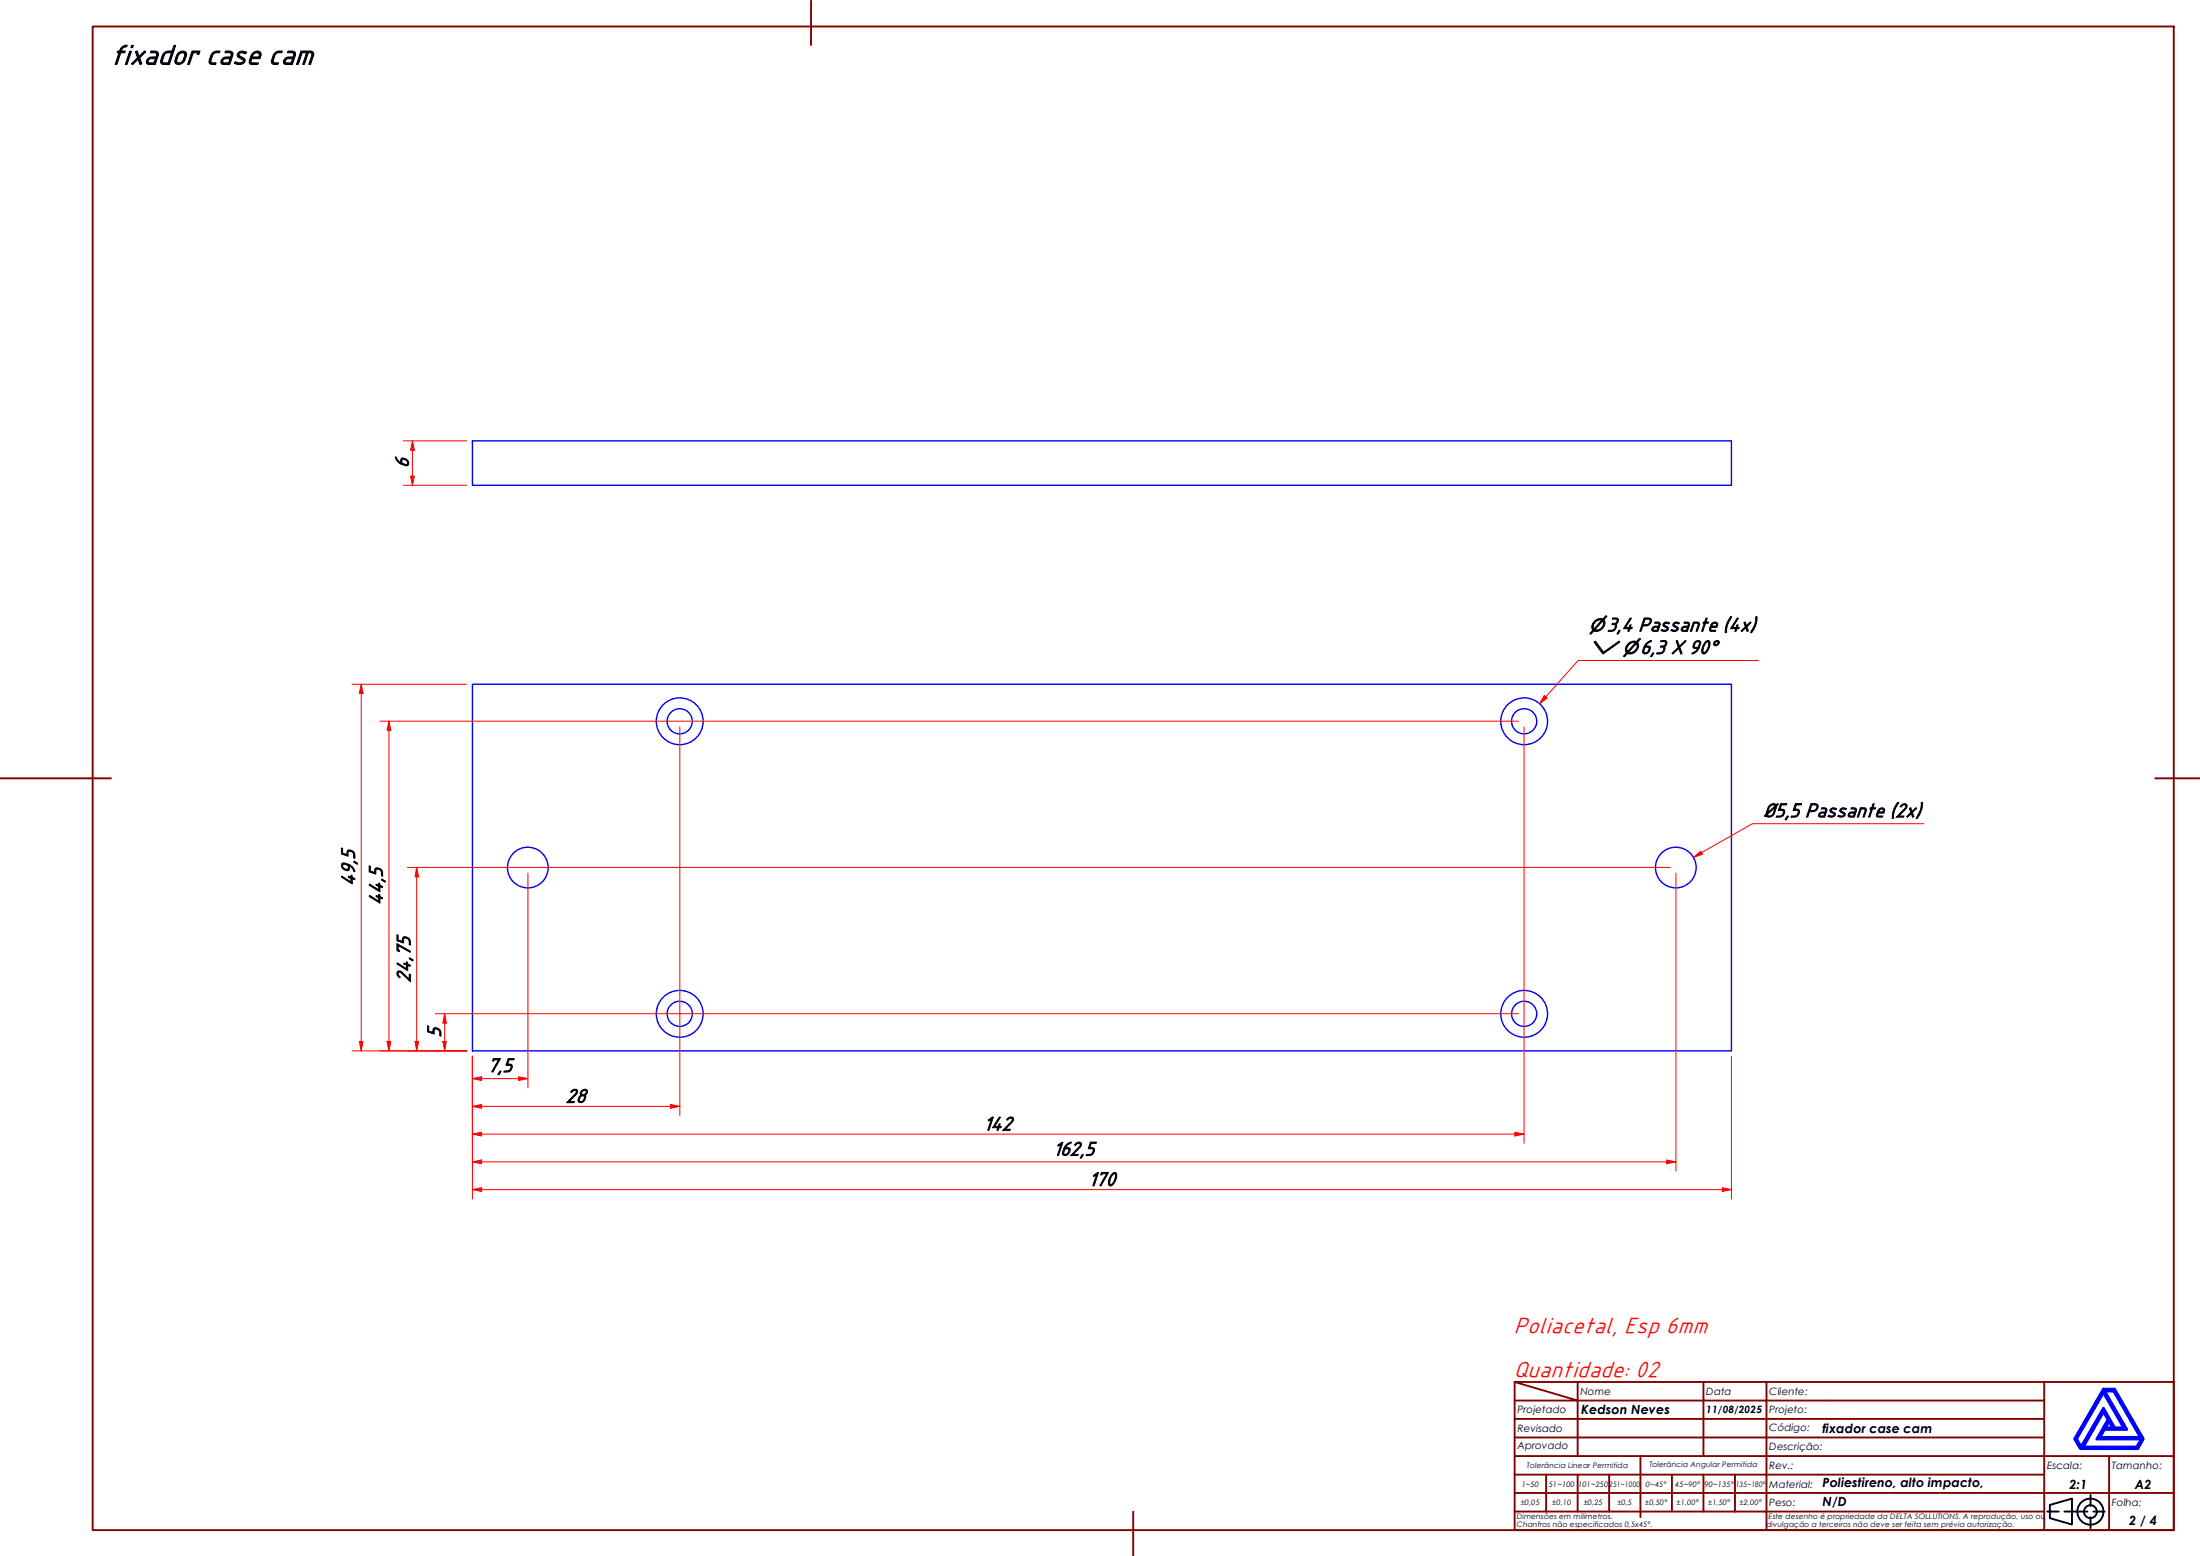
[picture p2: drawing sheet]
<svg xmlns="http://www.w3.org/2000/svg" width="594mm" height="420mm" viewBox="0 0 594 420" stroke-linecap="round" stroke-linejoin="round" font-family="sans-serif">
<!-- layer: Visible (ABNT) -->
<g fill="none" stroke="#00f" stroke-width=".38">
<path d="M127.6 119h340v12h-340zM127.6 184.8h340v99h-340z"/>
<circle cx="183.5" cy="194.8" r="3.4"/>
<circle cx="183.5" cy="194.8" r="6.3"/>
<circle cx="411.6" cy="194.8" r="3.4"/>
<circle cx="411.6" cy="194.8" r="6.3"/>
<circle cx="142.5" cy="234.3" r="5.5"/>
<circle cx="452.5" cy="234.3" r="5.5"/>
<circle cx="183.5" cy="273.8" r="3.4"/>
<circle cx="183.5" cy="273.8" r="6.3"/>
<circle cx="411.6" cy="273.8" r="3.4"/>
<circle cx="411.6" cy="273.8" r="6.3"/>
</g>
<!-- layer: Borda A3/A4 (ABNT) -->
<g fill="none" stroke="#800000" stroke-width=".51">
<path d="M25 7.2h562v406h-562zM219 .2v12M0 210.2h30M582 210.2h12M409 373.2l17 5h-17M409 373.2h178v40h-178zM426 378.2h34v4.9h17M426 378.2v15M426 373.2v5M460 373.2v5h17v4.9M477 373.2v5h75M552 373.2v20h-143"/>
<path d="M409 383.1h51v10.1M409 398.2h17M417.5 398.2v10M434.5 398.2h-8.5v10M443 393.2v16.5M451.5 398.2v10h-42.5M460 398.2v10h8.5M468.5 398.2v10M477 398.2h-42.5v10M477 383.1v5.1h-68M477 398.2v10h75M477 383.1h75"/>
<path d="M477 398.2h75M552 388.2h-75v10M569.5 393.2v9.9h17.5M587 393.2h-35v9.9h17.5v10.1M306 408.2v12M409 403.1h143v10.1M451.5 408.2h8.5M468.5 408.2h8.5v5"/>
</g>
<path d="M568 376l5.5 9.6h-2.5l-3-5.3-6 10.5-1.3-2.3zM568 375.1h3l7.7 13.4-1.4 2.6h-15.5l-1.5-2.6zM568.3 375.6h2.5l7.2 12.6h-11l1.3-2.3h5.9zM568 381.2l1.3 2.1-3 5.2h12l-1.3 2.3h-14.5zM569.5 383.8l1 1.8h-2z" fill="none" stroke="#00f" stroke-width=".83"/>
<!-- layer: 0 -->
<path d="M561.8 391.1h15.5" fill="none" stroke="#000" stroke-width=".27"/>
<g fill="none" stroke="#000" stroke-width=".51">
<path d="M552.8 408.2h3.1M553.5 406.4l6-1.7v6.9l-6-1.7zM557.5 408.2h6.2M564.5 403.6v3M564.5 409.7v3M565.3 408.2h3"/>
<circle cx="564.5" cy="408.2" r="3.5"/>
<circle cx="564.5" cy="408.2" r="1.75"/>
</g>
<path d="M127.6 321.2h2.4" fill="none" stroke="#f00" stroke-width=".27"/>
<path d="M127.6 321.2l2.4-.5v1z" fill="#f00"/>
<path d="M127.6 321.2l2.4-.5v1zM465.1 321.2h2.5" fill="none" stroke="#f00" stroke-width=".27"/>
<path d="M465.1 320.7l2.5 .5-2.5 .5z" fill="#f00"/>
<path d="M127.6 285.2v38.6M127.6 291.3h2.4M467.6 285.2v38.6M130 321.2h335.1M465.1 320.7l2.5 .5-2.5 .5z" fill="none" stroke="#f00" stroke-width=".27"/>
<path d="M127.6 291.3l2.4-.6v1.1z" fill="#f00"/>
<path d="M127.6 291.3l2.4-.6v1.1zM140 291.3h2.6" fill="none" stroke="#f00" stroke-width=".27"/>
<path d="M140 290.7l2.6 .6-2.6 .5z" fill="#f00"/>
<path d="M142.6 235.8v57.9M127.6 285.2v8.5M127.6 298.7h2.4M130 291.3h10M140 290.7l2.6 .6-2.6 .5z" fill="none" stroke="#f00" stroke-width=".27"/>
<path d="M127.6 298.7l2.4-.5v1.1z" fill="#f00"/>
<path d="M127.6 298.7l2.4-.5v1.1zM181 298.7h2.6" fill="none" stroke="#f00" stroke-width=".27"/>
<path d="M181 298.2l2.6 .5-2.6 .6z" fill="#f00"/>
<path d="M183.6 196.3v104.9M127.6 285.2v16M130 298.7h51M181 298.2l2.6 .5-2.6 .6zM127.6 306.2h2.4" fill="none" stroke="#f00" stroke-width=".27"/>
<path d="M127.6 306.2l2.4-.5v1z" fill="#f00"/>
<path d="M127.6 306.2l2.4-.5v1zM409.1 306.2h2.4" fill="none" stroke="#f00" stroke-width=".27"/>
<path d="M409.1 305.7l2.4 .5-2.4 .5z" fill="#f00"/>
<path d="M411.5 196.3v112.4M127.6 285.2v23.5M127.6 313.7h2.4M130 306.2h279.1M409.1 305.7l2.4 .5-2.4 .5z" fill="none" stroke="#f00" stroke-width=".27"/>
<path d="M127.6 313.7l2.4-.5v1z" fill="#f00"/>
<path d="M127.6 313.7l2.4-.5v1zM450 313.7h2.6" fill="none" stroke="#f00" stroke-width=".27"/>
<path d="M450 313.2l2.6 .5-2.6 .5z" fill="#f00"/>
<path d="M452.6 235.8v80.4M120.1 281.2v2.6M127.6 285.2v31M130 313.7h320M450 313.2l2.6 .5-2.6 .5z" fill="none" stroke="#f00" stroke-width=".27"/>
<path d="M119.6 281.2h.9l-.4 2.6z" fill="#f00"/>
<path d="M120.1 273.7v2.6M119.6 281.2h.9l-.4 2.6z" fill="none" stroke="#f00" stroke-width=".27"/>
<path d="M120.1 273.7l.4 2.6h-.9z" fill="#f00"/>
<path d="M117.5 273.7h292.5M120.1 273.7l.4 2.6h-.9zM120.1 276.3v4.9M112.5 281.2v2.6M117.5 283.8h8.5" fill="none" stroke="#f00" stroke-width=".27"/>
<path d="M112.1 281.2h.9l-.5 2.6z" fill="#f00"/>
<path d="M112.5 234.2v2.6M112.1 281.2h.9l-.5 2.6z" fill="none" stroke="#f00" stroke-width=".27"/>
<path d="M112.5 234.2l.5 2.6h-.9z" fill="#f00"/>
<path d="M110 234.2h341M112.5 234.2l.5 2.6h-.9zM112.5 236.8v44.4M105 281.2v2.6M110 283.8h16" fill="none" stroke="#f00" stroke-width=".27"/>
<path d="M104.5 281.2h1l-.5 2.6z" fill="#f00"/>
<path d="M105 194.7v2.5M104.5 281.2h1l-.5 2.6z" fill="none" stroke="#f00" stroke-width=".27"/>
<path d="M105 194.7l.5 2.5h-1z" fill="#f00"/>
<path d="M102.6 194.7h307.4M105 194.7l.5 2.5h-1zM105 197.2v84M97.5 281.2v2.6M102.6 283.8h23.4" fill="none" stroke="#f00" stroke-width=".27"/>
<path d="M97 281.2h1l-.5 2.6z" fill="#f00"/>
<path d="M97.5 184.8v2.4M97 281.2h1l-.5 2.6z" fill="none" stroke="#f00" stroke-width=".27"/>
<path d="M97.5 184.8l.5 2.4h-1z" fill="#f00"/>
<path d="M95.1 184.8h30.9M97.5 184.8l.5 2.4h-1zM97.5 187.2v94M95.1 283.8h30.9" fill="none" stroke="#f00" stroke-width=".27"/>
<path d="M417.4 188.2l-1.7 1.8" fill="none" stroke="#f00" stroke-width=".27"/>
<path d="M417 187.8l.8 .7-2.1 1.5z" fill="#f00"/>
<path d="M474.9 178.4h-48.8l-8.7 9.8M417 187.8l.8 .7-2.1 1.5zM459.5 230.2l-2.2 1.3" fill="none" stroke="#f00" stroke-width=".27"/>
<path d="M457.3 231.5l1.9-1.7 .5 .9z" fill="#f00"/>
<path d="M457.3 231.5l1.9-1.7 .5 .9zM519.5 222.4h-46.3l-13.7 7.8" fill="none" stroke="#f00" stroke-width=".27"/>
<path d="M111.4 119v2.6" fill="none" stroke="#f00" stroke-width=".27"/>
<path d="M111.4 119l.5 2.6h-1z" fill="#f00"/>
<path d="M111.4 119l.5 2.6h-1zM111.4 128.6v2.4" fill="none" stroke="#f00" stroke-width=".27"/>
<path d="M110.9 128.6h1l-.5 2.4z" fill="#f00"/>
<path d="M108.9 119h17.1M108.9 131h17.1M110.9 128.6h1l-.5 2.4zM111.4 121.6v7" fill="none" stroke="#f00" stroke-width=".27"/>
<text font-size="8.1" x="30" y="17.3">fixador case cam</text>
<g font-size="6.5" fill="#f00">
<text x="408.8" y="360">Poliacetal, Esp 6mm</text>
<text x="408.8" y="371.8">Quantidade: 02</text>
</g>
<g font-size="5.6">
<text x="110.3" y="126.4" transform="rotate(-90 110.3 126.4)">6</text>
<text x="433.8" y="170.4">3,4 Passante (4x)</text>
<text x="442.9" y="176.5">6,3 X 90°</text>
<text x="476.2" y="220.6">Ø5,5 Passante (2x)</text>
<text x="95.8" y="239.2" transform="rotate(-90 95.8 239.2)">49,5</text>
<text x="103.3" y="244.5" transform="rotate(-90 103.3 244.5)">44,5</text>
<text x="110.7" y="265.3" transform="rotate(-90 110.7 265.3)">24,75</text>
<text x="119" y="280.2" transform="rotate(-90 119 280.2)">5</text>
<text x="131.6" y="289.4">7,5</text>
<text x="152.8" y="297.7">28</text>
<text x="265.6" y="305.2">142</text>
<text x="284.4" y="312">162,5</text>
<text x="293.9" y="320.1">170</text>
</g>
<g font-size="4.8">
<text x="429.1" y="170.4">⌀</text>
<text x="429.1" y="176.5">⌵ ⌀</text>
</g>
<g font-size="3.4">
<text x="427" y="381.9">Kedson Neves</text>
<text x="492.1" y="386.9">fixador case cam</text>
<text x="492.1" y="401.6">Poliestireno, alto impacto,</text>
<text x="558.8" y="401.9">2:1</text>
<text x="576.5" y="401.9">A2</text>
<text x="492.1" y="406.7">N/D</text>
<text x="575" y="411.7">2 / 4</text>
</g>
<g font-size="2.7">
<text x="426.8" y="376.7">Nome</text>
<text x="460.8" y="376.7">Data</text>
<text x="477.8" y="376.7">Cliente:</text>
<text x="409.8" y="381.4">Projetado</text>
<text x="460.8" y="381.5">11/08/2025</text>
<text x="477.8" y="381.4">Projeto:</text>
<text x="409.8" y="386.7">Revisado</text>
<text x="477.8" y="386.4">Código:</text>
<text x="409.8" y="391.4">Aprovado</text>
<text x="477.8" y="391.5">Descrição:</text>
<text x="477.8" y="401.7">Material:</text>
<text x="477.8" y="396.7">Rev.:</text>
<text x="552.8" y="396.7">Escala:</text>
<text x="570.3" y="396.7">Tamanho:</text>
<text x="477.8" y="406.6">Peso:</text>
<text x="570.3" y="406.7">Folha:</text>
</g>
<g font-size="2">
<text x="410.9" y="401.4">1~50</text>
<text x="412.3" y="396.4">Tolerância Linear Permitida</text>
<text x="418.2" y="401.4">51~100</text>
<text x="426.1" y="401.4">101~250</text>
<text x="434.5" y="401.4">251~1000</text>
<text x="444.4" y="401.4">0~45°</text>
<text x="445.4" y="396.2">Tolerância Angular Permitida</text>
<text x="452.4" y="401.4">45~90°</text>
<text x="460.3" y="401.4">90~135°</text>
<text x="468.7" y="401.4">135~180°</text>
<text x="410.7" y="406.3">±0,05</text>
<text x="419.2" y="406.3">±0,10</text>
<text x="427.7" y="406.3">±0,25</text>
<text x="436.8" y="406.3">±0,5</text>
<text x="444.2" y="406.3">±0,50°</text>
<text x="452.8" y="406.3">±1,00°</text>
<text x="461.3" y="406.3">±1,50°</text>
<text x="469.7" y="406.3">±2,00°</text>
<text x="409.6" y="410.2">Dimensões em milímetros.</text>
<text x="409.6" y="412.3">Chanfros não especificados 0,5x45°.</text>
<text x="477" y="412.3">divulgação a terceiros não deve ser feita sem prévia autorização.</text>
<text x="477.6" y="410.2">Este desenho é propriedade da DELTA SOLLUTIONS. A reprodução, uso ou</text>
</g>
</svg>
